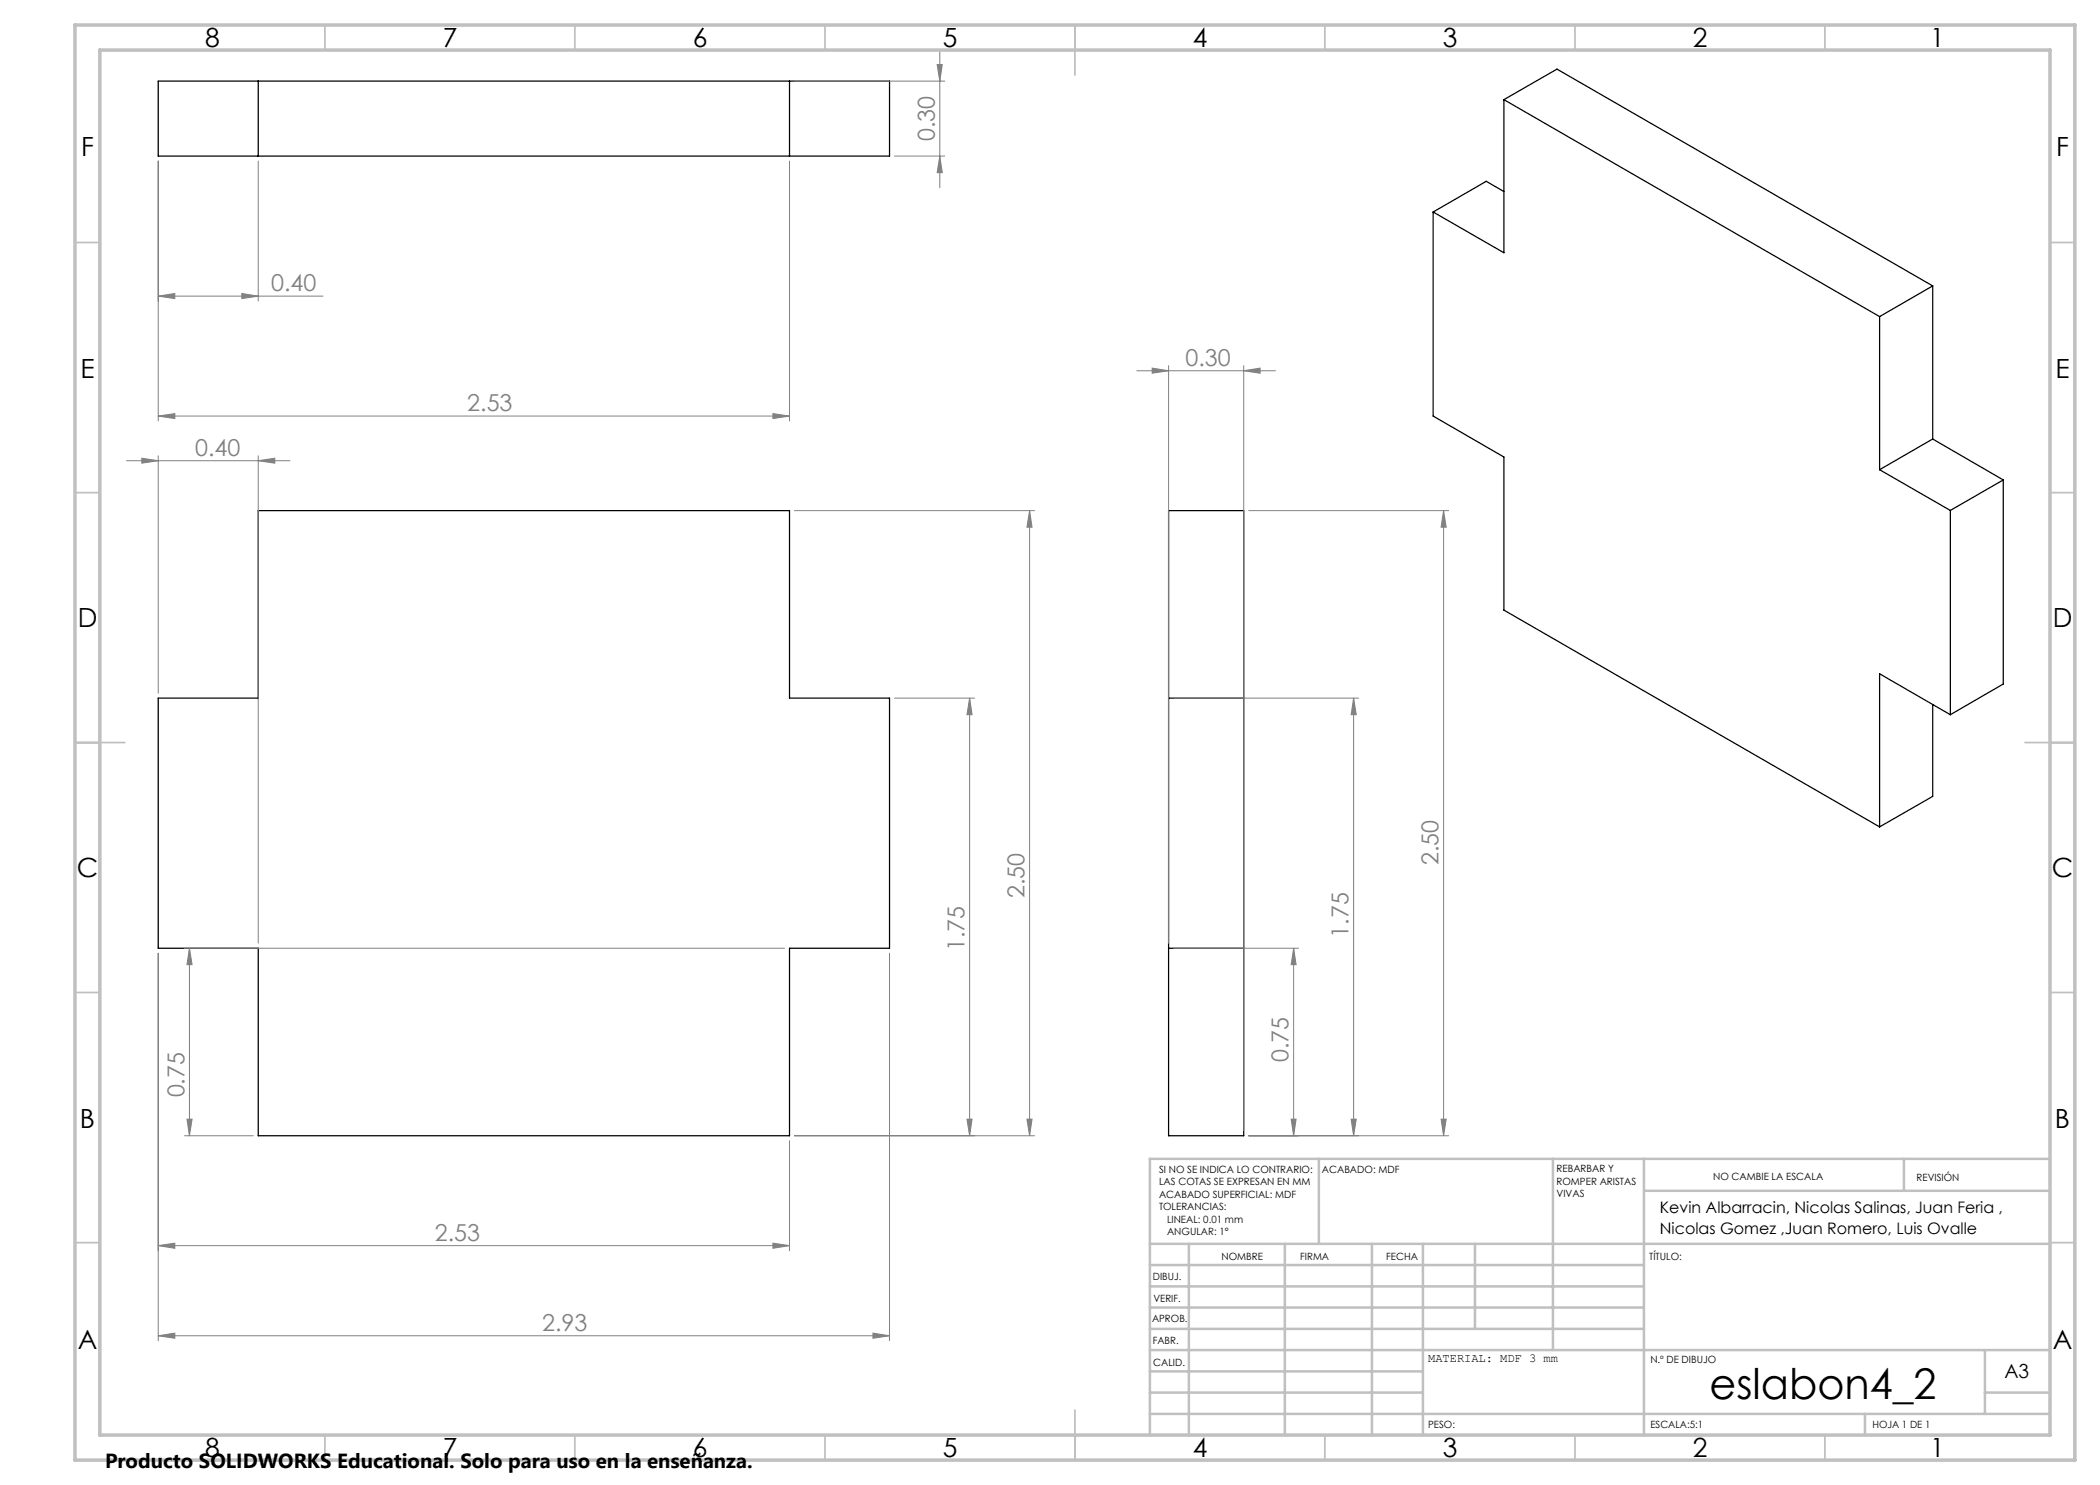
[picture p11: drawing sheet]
<svg xmlns="http://www.w3.org/2000/svg" width="420mm" height="297mm" viewBox="0 0 420 297" stroke-linecap="round" stroke-linejoin="round" font-family="sans-serif">
<g fill="none" stroke="#000" stroke-width=".25">
<path d="M31.6 16.2h146.3v15h-146.3zM51.6 16.2v15M157.9 16.2v15M300.8 19.9v30.6l-14.2-8.1M300.8 19.9l75.1 43.4M300.8 19.9l10.6-6.1 75.1 43.4M300.8 38.3l-3.5-2-10.7 6.1M286.6 42.4v40.8l14.2 8.2v30.6l75.1 43.4M386.5 57.2l-10.6 6.1M386.5 57.2v30.6M375.9 63.3v30.6M375.9 93.9l14.2 8.2"/>
<path d="M386.5 87.8l-10.6 6.1M386.5 87.8l14.1 8.2M400.6 96v40.8l-10.5 6.1M400.6 96l-10.5 6.1M51.6 102.1h106.3v37.5h20v50h-20v37.6h-106.3v-37.6h-20v-50h20zM233.7 102.1h15v125.1h-15zM390.1 102.1v40.8M233.7 139.6h15M386.5 140.9v18.4l-10.6 6.1M390.1 142.9l-14.2-8.1v30.6M233.7 189.6h15"/>
</g>
<g fill="none" stroke="#808080" stroke-width=".2">
<path d="M158.9 16.2h30M187.4 12.9h1.1l-.5 3.3zM188 9.9v27.7M31.6 32.2v52M51.6 32.2v28M157.9 32.2v52M178.9 31.2h10M188 31.2l.5 3.3h-1.1zM31.6 59.2l3.4-.5v1zM31.6 59.2h33M48.4 58.7l3.2 .5-3.2 .5zM227.4 74.2h27.7"/>
<path d="M230.4 73.6l3.3 .6-3.3 .4zM233.7 73.1v115.5M248.7 74.2l3.3-.6v1zM248.7 73.1v153M25.3 92.1h32.7M28.4 91.6l3.2 .5-3.2 .5zM31.6 83.2l3.4-.5v1zM31.6 91.2v47.4M31.6 83.2h126.3M51.6 92.1l3.4-.5v1zM51.6 91.2v97.4M154.6 82.7l3.3 .5-3.3 .5z"/>
<path d="M158.9 102.1h48M205.9 102.1l.5 3.3h-1zM205.9 102.1v125.1M249.7 102.1h40M288.7 102.1v125.1M288.7 102.1l.5 3.3h-1zM178.9 139.6h16M193.9 139.6l.5 3.3h-1zM193.9 139.6v87.6M234.7 139.6h37M270.7 139.6v87.6M270.7 139.6l.6 3.3h-1.1z"/>
<path d="M31.6 190.6v77.5M36.9 189.6h120M37.9 189.6l.5 3.3h-1zM37.9 189.6v37.6M177.9 190.6v77.5M234.7 189.6h25M258.7 189.6v37.6M258.7 189.6l.5 3.3h-1zM36.9 227.2h13.8M37.4 223.8h1l-.5 3.4zM157.9 228.1v22.1M158.9 227.2h48"/>
<path d="M193.4 223.8h1l-.5 3.4zM205.4 223.8h1l-.5 3.4zM249.7 227.2h40M258.2 223.8h1l-.5 3.4zM270.2 223.8h1.1l-.6 3.4zM288.2 223.8h1l-.5 3.4zM31.6 249.1l3.4-.5v1.1zM31.6 249.1h126.3M154.6 248.6l3.3 .5-3.3 .6zM31.6 267.2l3.4-.6v1zM31.6 267.2h146.3M174.6 266.6l3.3 .6-3.3 .4z"/>
</g>
<g fill="none" stroke="#c0c0c0" stroke-width=".35">
<path d="M65 5v5M115 5v5M165 5v5M215 5v10M265 5v5M315 5v5M365 5v5M15 48.5h5M410 48.5h5M15 98.5h5M410 98.5h5M15 148.5h10"/>
<path d="M405 148.5h10M15 198.5h5M410 198.5h5M15 248.5h5M410 248.5h5M65 287v5M115 287v5M165 287v5M215 282v10M265 287v5M315 287v5M365 287v5"/>
</g>
<g fill="none" stroke="#c0c0c0" stroke-width=".5">
<path d="M263.8 231.8v17M310.6 231.8v38.2M328.8 231.8v55.2M328.8 238.2h81.2M380.8 231.8v6.4M410 231.8h-180v55.2M230 248.8h180M230 257.3h98.8M230 253h98.8M237.8 248.8v38.2M257 248.8v38.2M274.4 248.8v38.2"/>
<path d="M284.6 248.8v38.2M295 248.8v17M230 265.8h98.8M230 261.5h98.8M230 278.5h54.6M230 274.3h54.6M230 270h180M397 278.5h13M397 270v12.8M230 282.8h180M373 282.8v4.2"/>
</g>
<path d="M15 5h400v287h-400zM20 10h390v277h-390z" fill="none" stroke="#c0c0c0" stroke-width=".7"/>
<g fill="#808080">
<path d="M28.4 91.6l3.2 .5-3.2 .5zM51.6 92.1l3.4-.5v1zM31.6 249.1l3.4-.5v1.1zM154.6 248.6l3.3 .5-3.3 .6zM31.6 267.2l3.4-.6v1zM174.6 266.6l3.3 .6-3.3 .4zM230.4 73.6l3.3 .6-3.3 .4zM248.7 74.2l3.3-.6v1zM31.6 59.2l3.4-.5v1zM48.4 58.7l3.2 .5-3.2 .5zM31.6 83.2l3.4-.5v1zM154.6 82.7l3.3 .5-3.3 .5z"/>
<path d="M37.4 223.8h1l-.5 3.4zM37.9 189.6l.5 3.3h-1zM193.4 223.8h1l-.5 3.4zM193.9 139.6l.5 3.3h-1zM205.4 223.8h1l-.5 3.4zM205.9 102.1l.5 3.3h-1zM258.2 223.8h1l-.5 3.4zM258.7 189.6l.5 3.3h-1zM270.2 223.8h1.1l-.6 3.4zM270.7 139.6l.6 3.3h-1.1zM288.2 223.8h1l-.5 3.4zM288.7 102.1l.5 3.3h-1zM188 31.2l.5 3.3h-1.1zM187.4 12.9h1.1l-.5 3.3z"/>
</g>
<text font-size="8.5" x="341.9" y="279.7">eslabon4_2</text>
<g font-size="5.3">
<text x="41" y="9.5">8</text>
<text x="88.5" y="9.5">7</text>
<text x="138.5" y="9.5">6</text>
<text x="188.5" y="9.5">5</text>
<text x="238.5" y="9.5">4</text>
<text x="288.5" y="9.5">3</text>
<text x="338.5" y="9.5">2</text>
<text x="386" y="9.5">1</text>
<text x="16.2" y="31.2">F</text>
<text x="411.2" y="31.2">F</text>
<text x="16.1" y="75.5">E</text>
<text x="411.1" y="75.5">E</text>
<text x="15.5" y="125.5">D</text>
<text x="410.5" y="125.5">D</text>
<text x="15.4" y="175.5">C</text>
<text x="410.4" y="175.5">C</text>
<text x="16" y="225.5">B</text>
<text x="411" y="225.5">B</text>
<text x="15.5" y="269.7">A</text>
<text x="410.5" y="269.7">A</text>
<text x="41" y="291.5">8</text>
<text x="88.5" y="291.5">7</text>
<text x="138.5" y="291.5">6</text>
<text x="188.5" y="291.5">5</text>
<text x="238.5" y="291.5">4</text>
<text x="288.5" y="291.5">3</text>
<text x="338.5" y="291.5">2</text>
<text x="386" y="291.5">1</text>
</g>
<g font-size="4.7" fill="#808080">
<text x="187" y="28.2" transform="rotate(-90 187 28.2)">0.30</text>
<text x="54.3" y="58.2">0.40</text>
<text x="237.1" y="73.1">0.30</text>
<text x="93.5" y="82.2">2.53</text>
<text x="39" y="91.1">0.40</text>
<text x="287.7" y="173" transform="rotate(-90 287.7 173)">2.50</text>
<text x="204.9" y="179.7" transform="rotate(-90 204.9 179.7)">2.50</text>
<text x="192.9" y="190.2" transform="rotate(-90 192.9 190.2)">1.75</text>
<text x="269.7" y="187.5" transform="rotate(-90 269.7 187.5)">1.75</text>
<text x="257.7" y="212.4" transform="rotate(-90 257.7 212.4)">0.75</text>
<text x="36.9" y="219.5" transform="rotate(-90 36.9 219.5)">0.75</text>
<text x="87" y="248.1">2.53</text>
<text x="108.4" y="266.1">2.93</text>
</g>
<text font-size="4.1" x="21" y="293.7">Producto SOLIDWORKS Educational. Solo para uso en la enseñanza.</text>
<text font-size="3.9" x="400.9" y="275.5">A3</text>
<g font-size="3.2">
<text x="332" y="242.6">Kevin Albarracin, Nicolas Salinas, Juan Feria ,</text>
<text x="332" y="246.8">Nicolas Gomez ,Juan Romero, Luis Ovalle</text>
</g>
<text font-size="2.4" x="285.6" y="272.4">MATERIAL: MDF 3 mm</text>
<g font-size="2">
<text x="231.8" y="234.6">SI NO SE INDICA LO CONTRARIO:</text>
<text x="231.8" y="237.1">LAS COTAS SE EXPRESAN EN MM</text>
<text x="231.8" y="239.6">ACABADO SUPERFICIAL: MDF</text>
<text x="264.4" y="234.6">ACABADO: MDF</text>
<text x="311.3" y="234.5">REBARBAR Y</text>
<text x="311.3" y="237">ROMPER ARISTAS</text>
<text x="311.3" y="239.5">VIVAS</text>
<text x="342.6" y="236">NO CAMBIE LA ESCALA</text>
<text x="383.3" y="236.2">REVISIÓN</text>
<text x="231.8" y="242.1">TOLERANCIAS:</text>
<text x="233.4" y="244.6">LINEAL: 0.01 mm</text>
<text x="233.4" y="247.1">ANGULAR: 1°</text>
<text x="244.3" y="252">NOMBRE</text>
<text x="260" y="251.9">FIRMA</text>
<text x="277.2" y="251.9">FECHA</text>
<text x="329.9" y="251.9">TÍTULO:</text>
<text x="230.6" y="256.1">DIBUJ.</text>
<text x="230.7" y="260.3">VERIF.</text>
<text x="230.4" y="264.4">APROB.</text>
<text x="230.5" y="268.8">FABR.</text>
<text x="230.7" y="273.1">CALID.</text>
<text x="330.1" y="272.5">N.º DE DIBUJO</text>
<text x="285.6" y="285.5">PESO:</text>
<text x="330.1" y="285.6">ESCALA:5:1</text>
<text x="374.5" y="285.6">HOJA 1 DE 1</text>
</g>
</svg>
